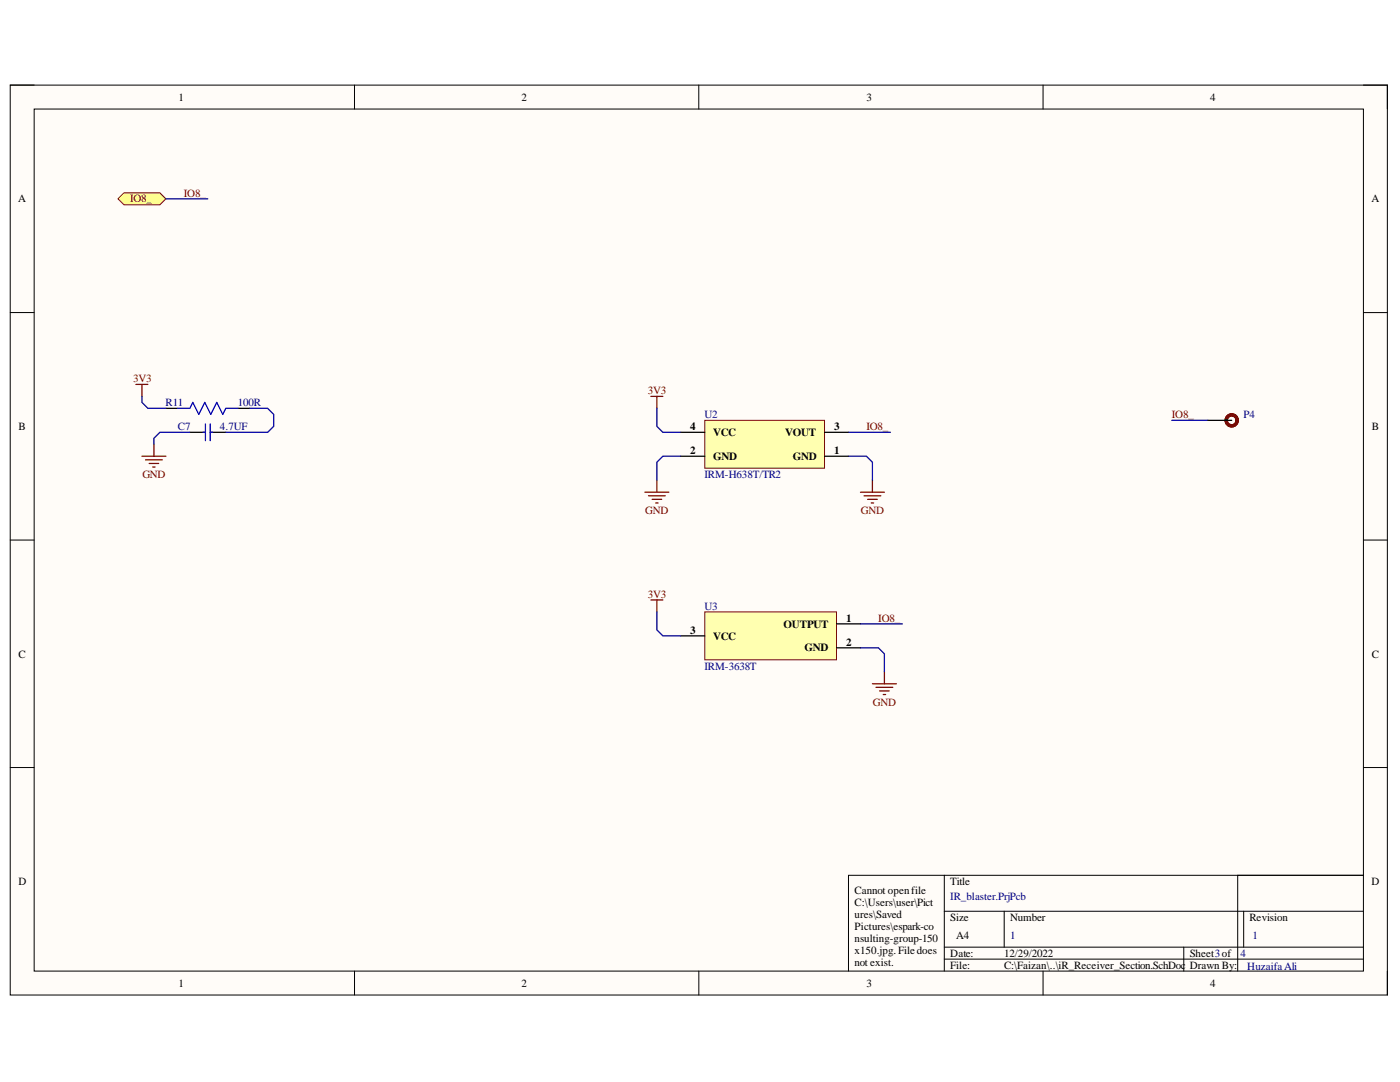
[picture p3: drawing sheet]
<svg xmlns="http://www.w3.org/2000/svg" width="279mm" height="216mm" viewBox="0 0 279 216" stroke-linecap="round" stroke-linejoin="round" font-family="sans-serif">
<path d="M2 17h274.9v181.5h-274.9z" fill-rule="evenodd" fill="#fffcf8"/>
<path d="M2 17h274.9v181.5h-274.9z" fill="none" stroke="#000" stroke-width=".2"/>
<path d="M6.8 21.8h265.3v172h-265.3z" fill-rule="evenodd" fill="#fffcf8"/>
<g fill="none" stroke="#000" stroke-width=".2">
<path d="M2 17h4.8M70.7 17v4.8M139.5 17v4.8M208.2 17v4.8M272.1 17h4.8v4.8M6.8 21.8h265.3v172h-265.3zM2 62.4h4.8M272.1 62.4h4.8M2 107.8h4.8M272.1 107.8h4.8M2 153.2h4.8M272.1 153.2h4.8"/>
<path d="M188.5 174.7v19.1M247 174.7v19.1M272.1 174.7h-102.8v19.1M70.8 193.8v4.7M139.5 193.8v4.7M188.5 181.8h83.6M188.5 189h83.6M188.5 191.4h83.6M200.4 181.8v7.2M208.2 193.8v4.7M236.2 189v4.8M248.2 181.8v7.2"/>
<path d="M276.9 193.8v4.7"/>
</g>
<path d="M140.7 83.9h23.9v9.5h-23.9z" fill-rule="evenodd" fill="#ffffb0"/>
<path d="M140.7 83.9h23.9v9.5h-23.9z" fill="none" stroke="#800000" stroke-width=".2"/>
<path d="M135.9 91h4.8M135.9 86.3h4.8M164.6 91h4.7M164.6 86.3h4.7" fill="none" stroke="#000" stroke-width=".25"/>
<path d="M140.7 122.1h26.2v9.6h-26.2z" fill-rule="evenodd" fill="#ffffb0"/>
<path d="M140.7 122.1h26.2v9.6h-26.2z" fill="none" stroke="#800000" stroke-width=".2"/>
<path d="M33.1 81.5h2.4M37.9 86.3h3.1M42 86.3h3.1M47.4 81.5h2.4M241 83.9h4.8M135.9 126.9h4.8M166.9 124.5h4.8M166.9 129.3h4.8" fill="none" stroke="#000" stroke-width=".25"/>
<path d="M35.5 81.5h2.4l.6-1.2 1.2 2.4 1.2-2.4 1.2 2.4 1.2-2.4 1.2 2.4 .6-1.2h2.3M40.5 86.3h.5M41 84.6v3.3M42 84.6v3.3M42 86.3h.4" fill="none" stroke="#00f" stroke-width=".25"/>
<g fill="none" stroke="#800000" stroke-width=".25">
<path d="M27.1 76.7h2.4M28.3 76.7v2.4M129.9 79.1h2.4M131.1 79.1v2.4M28.3 91h4.8M29 91.8h3.4M29.8 92.5h1.9M30.5 93.2h.5M30.7 88.7v2.3M128.7 98.2h4.8M129.4 98.9h3.4M130.1 99.6h1.9"/>
<path d="M131.1 95.8v2.4M171.7 98.2h4.8M172.4 98.9h3.4M173.2 99.6h1.9M174.1 95.8v2.4M129.9 119.7h2.4M130.9 100.4h.4M131.1 119.7v2.4M173.9 100.4h.5M174.1 136.4h4.8M174.8 137.1h3.4M175.5 137.9h2"/>
<path d="M176.3 138.6h.4M176.5 134v2.4"/>
</g>
<circle cx="245.8" cy="83.9" r="1.1" fill="none" stroke="#5b0f00" stroke-width=".68"/>
<path d="M23.5 39.7l1.2-1.2h7.2l1.2 1.2-1.2 1.2h-7.2z" fill-rule="evenodd" fill="#ffff80"/>
<path d="M23.5 39.7l1.2-1.2h7.2l1.2 1.2-1.2 1.2h-7.2z" fill="none" stroke="#800000" stroke-width=".2"/>
<path d="M33.1 39.7h8.4M28.3 79.1v1.2l1.2 1.2h3.6M37.9 86.3h-6l-1.2 1.2v1.2M49.8 81.5h3.6l1.2 1.2v2.4l-1.2 1.2h-8.3M131.1 81.5v3.6l1.2 1.2h3.6M135.9 91h-3.6l-1.2 1.2v3.6M169.3 91h3.6l1.2 1.2v3.6M169.3 86.3h8.4M233.9 83.9h7.1M131.1 122.1v3.6l1.2 1.2h3.6M171.7 129.3h3.6l1.2 1.2v3.5M171.7 124.5h8.4" fill="none" stroke="#000080" stroke-width=".25"/>
<g font-size="2.2">
<text x="35.6" y="20.1">1</text>
<text x="104.1" y="20.1">2</text>
<text x="172.9" y="20.1">3</text>
<text x="241.5" y="20.1">4</text>
<text x="3.6" y="40.4">A</text>
<text x="273.7" y="40.4">A</text>
<text x="3.7" y="85.8">B</text>
<text x="137.7" y="85.8">4</text>
<text x="142.3" y="87.1">VCC</text>
<text x="156.7" y="87.1">VOUT</text>
<text x="166.5" y="85.8">3</text>
<text x="273.8" y="85.8">B</text>
<text x="137.7" y="90.6">2</text>
<text x="142.3" y="91.8">GND</text>
<text x="158.2" y="91.8">GND</text>
<text x="166.5" y="90.6">1</text>
<text x="156.3" y="125.3">OUTPUT</text>
<text x="168.9" y="124.1">1</text>
<text x="3.7" y="131.3">C</text>
<text x="137.7" y="126.4">3</text>
<text x="142.3" y="127.6">VCC</text>
<text x="160.6" y="130">GND</text>
<text x="168.9" y="128.8">2</text>
<text x="273.8" y="131.3">C</text>
<text x="3.7" y="176.7">D</text>
<text x="170.5" y="178.4">Cannot openfile</text>
<text x="189.7" y="176.7">Title</text>
<text x="273.7" y="176.7">D</text>
<text x="170.5" y="180.8">C:\Users\user\Pict</text>
<text x="170.5" y="183.2">ures\Saved</text>
<text x="170.5" y="185.6">Pictures\espark-co</text>
<text x="189.7" y="183.8">Size</text>
<text x="201.6" y="183.8">Number</text>
<text x="249.4" y="183.8">Revision</text>
<text x="170.5" y="188">nsulting-group-150</text>
<text x="170.5" y="190.3">x150.jpg.Filedoes</text>
<text x="189.7" y="190.9">Date:</text>
<text x="190.8" y="187.4">A4</text>
<text x="200.4" y="190.9">12/29/2022</text>
<text x="237.4" y="190.9">Sheet3of</text>
<text x="35.6" y="196.9">1</text>
<text x="104.1" y="196.9">2</text>
<text x="170.5" y="192.7">not exist.</text>
<text x="172.9" y="196.9">3</text>
<text x="189.7" y="193.3">File:</text>
<text x="200.4" y="193.3">C:\Faizan\..\iR_Receiver_Section.SchDoc</text>
<text x="237.4" y="193.3">Drawn By:</text>
<text x="241.5" y="196.9">4</text>
</g>
<g font-size="2.2" fill="#800000">
<text x="26" y="40.4">IO8_</text>
<text x="36.7" y="39.2">IO8_</text>
<text x="26.6" y="76.2">3V3</text>
<text x="129.3" y="78.7">3V3</text>
<text x="233.9" y="83.4">IO8_</text>
<text x="172.9" y="85.8">IO8_</text>
<text x="28.4" y="95.4">GND</text>
<text x="128.8" y="102.5">GND</text>
<text x="171.8" y="102.5">GND</text>
<text x="129.3" y="119.3">3V3</text>
<text x="175.3" y="124.1">IO8_</text>
<text x="174.2" y="140.8">GND</text>
</g>
<g font-size="2.2" fill="#000080">
<text x="33.1" y="81.1">R11</text>
<text x="47.4" y="81.1">100R</text>
<text x="140.6" y="83.4">U2</text>
<text x="248.2" y="83.4">P4</text>
<text x="35.5" y="85.8">C7</text>
<text x="43.9" y="85.8">4.7UF</text>
<text x="140.6" y="95.4">IRM-H638T/TR2</text>
<text x="140.6" y="121.6">U3</text>
<text x="140.6" y="133.6">IRM-3638T</text>
<text x="189.7" y="179.6">IR_blaster.PrjPcb</text>
<text x="201.6" y="187.4">1</text>
<text x="247.6" y="190.9">4</text>
<text x="249.9" y="187.4">1</text>
<text x="248.9" y="193.6">Huzaifa Ali</text>
</g>
</svg>
